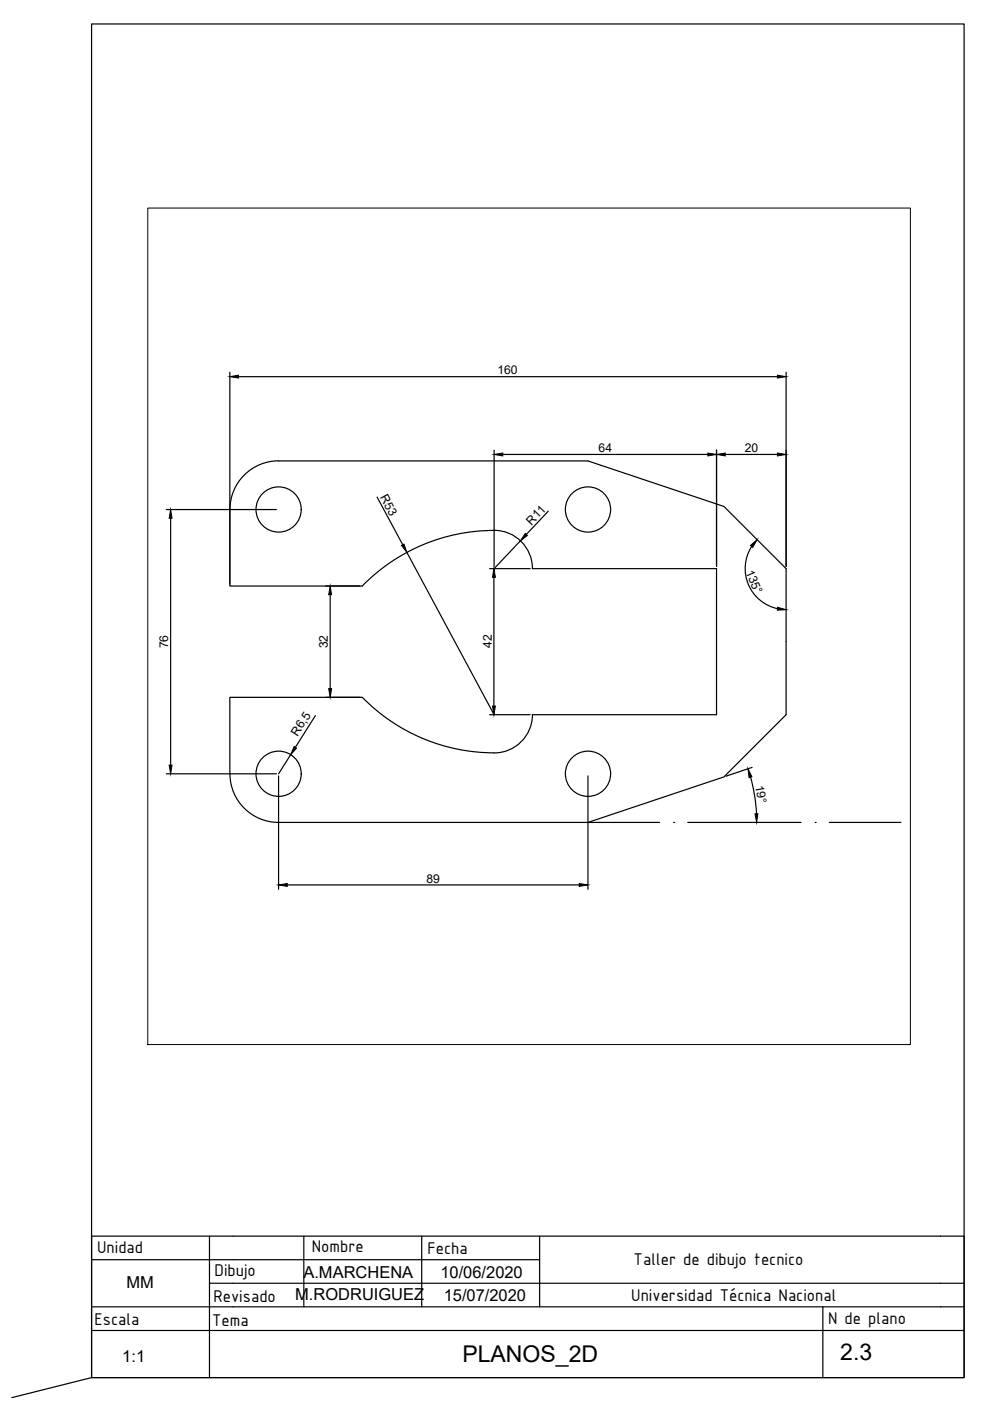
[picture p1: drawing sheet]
<svg xmlns="http://www.w3.org/2000/svg" width="210mm" height="297mm" viewBox="0 0 210 297" stroke-linecap="round" stroke-linejoin="round" font-family="sans-serif">
<!-- layer: 0 -->
<g fill="none" stroke="#000" stroke-width=".25">
<path d="M59.1 97.7h65.6l28.8 9.7 13.2 13.2v30.9l-13.2 13.2-28.8 9.7h-65.6a10.3 10.3 0 0 1-10.3-10.3M59.1 97.7a10.3 10.3 0 0 0-10.3 10.3M48.7 108v16.2h28.1M104.8 112.4a8.1 8.1 0 0 1 8.1 8.2M104.8 112.5a39.1 39.1 0 0 0-28 11.8M112.9 120.6h39v30.9h-39M76.8 147.8h-28.1v16.3M76.8 147.8a39.1 39.1 0 0 0 28 11.8M112.9 151.5a8.1 8.1 0 0 1-8.1 8.1M19.4 267.1h95M19.4 277.1h180M44.4 272.1h155"/>
<path d="M44.4 262.1v30M64.4 262.1v15M89.4 262.1v15M114.4 262.1v15M199.4 262.1h-180v30M19.4 282.1h180"/>
<circle cx="59.1" cy="108" r="4.8"/>
<circle cx="124.7" cy="108" r="4.8"/>
<circle cx="59.1" cy="164.1" r="4.8"/>
<circle cx="124.7" cy="164.1" r="4.8"/>
</g>
<!-- layer: Cotas -->
<g fill="none" stroke="#000" stroke-width=".25">
<path d="M48.7 78.9v44.9M50.6 79.9h114.2M166.7 78.9v41.2M104.8 95.4v24.7M106.6 96.4h43.5M151.9 95.4v24.7M153.8 96.4h11M35.2 108h23.4M36.2 109.9v52.3M80 105.4l5.4 10.1M86.3 117.1l18.5 34.4M110.3 114.7l-5.5 5.9"/>
<path d="M116.3 108.4l-4.7 4.9M159.4 115.8a8.7 8.7 0 0 0 5.5 13.2M69.1 124.2h7.2M70 126.1v19.9M103.8 120.6h8.6M104.7 122.4v27.3M66.9 151.7l-4.3 6.8M69.1 147.8h7.2M103.8 151.5h8.6M35.2 164.1h23.4M59.1 164.5v24.1M61.6 160l-2.5 4.1"/>
<path d="M124.7 164.5v24.1M159.1 164.8a35.8 35.8 0 0 1 1.3 7.7M159.5 162.7l-5.6 1.9M60.9 187.6h61.9M19.4 292.1v-287h185v287h-185l-16.9 4.2"/>
</g>
<g fill="#000" stroke="#000" stroke-width=".21">
<path d="M48.7 79.9l1.9-.4v.7zM164.8 79.5l1.9 .4-1.9 .3zM104.8 96.4l1.8-.3v.6zM150.1 96.1l1.8 .3-1.8 .3zM151.9 96.4l1.9-.3v.6zM164.8 96.1l1.9 .3-1.9 .3zM36.2 108l.3 1.9h-.6zM85.1 115.6l.5-.2 .7 1.7zM111.4 113.1l.4 .4-1.5 1.2zM159.1 115.7l1.4-1.3-.9 1.7zM70 124.2l.3 1.9h-.6zM104.7 120.6l.3 1.8h-.6z"/>
<path d="M164.9 128.8l1.8 .5-1.9 .1zM62.4 158.3l.5 .3-1.3 1.4zM69.7 146h.6l-.3 1.8zM104.4 149.7h.6l-.3 1.8zM35.9 162.2h.6l-.3 1.9zM158.6 163l.8 1.7-.6 .2zM160.1 172.6l.6-.1-.3 1.9zM59.1 187.6l1.8-.3v.6zM122.8 187.3l1.9 .3-1.9 .3z"/>
</g>
<!-- layer: Ocultas -->
<path d="M124.7 174.4h15.1M142.8 174.4h.1M145.8 174.4h24M172.8 174.4h.1M175.8 174.4h15.2" fill="none" stroke="#000" stroke-width=".25"/>
<!-- layer: CajetinLine -->
<path d="M174.5 277.1v15M199.4 272.1h5v20h-185M199.4 262.1h5v10M199.4 277.1h5M199.4 282.1h5" fill="none" stroke="#000" stroke-width=".25"/>
<!-- layer: Cotas -->
<path d="M31.3 44.1h161.7v177.4h-161.7z" fill="none" stroke="#000" stroke-width=".21"/>
<g font-size="4.9">
<text x="98" y="288.7">PLANOS_2D</text>
<text x="178.2" y="288.4">2.3</text>
</g>
<g font-size="3.9">
<text x="20.6" y="265.7">Unidad</text>
<text x="66.1" y="265.5">Nombre</text>
<text x="90.7" y="265.8">Fecha</text>
<text x="134.4" y="268.2">Taller de dibujo tecnico</text>
<text x="45.2" y="275.9">Revisado</text>
<text x="45.5" y="270.6">Dibujo</text>
<text x="133.8" y="275.8">Universidad Técnica Nacional</text>
<text x="20.1" y="281">Escala</text>
<text x="45" y="281.2">Tema</text>
<text x="175.6" y="280.8">N de plano</text>
</g>
<g font-size="3.5">
<text x="26.8" y="273.1">MM</text>
<text x="62.6" y="275.7">M.RODRUIGUEZ</text>
<text x="64.3" y="271">A.MARCHENA</text>
<text x="93.4" y="271">10/06/2020</text>
<text x="94.1" y="275.8">15/07/2020</text>
<text x="25.9" y="288.7">1:1</text>
</g>
<g font-size="2.6">
<text x="105.5" y="79.4">160</text>
<text x="126.9" y="95.9">64</text>
<text x="157.9" y="95.9">20</text>
<text x="80.5" y="105.4" transform="rotate(62 80.5 105.4)">R53</text>
<text x="112.7" y="111.5" transform="rotate(-47 112.7 111.5)">R11</text>
<text x="158.1" y="121.2" transform="rotate(68 158.1 121.2)">135°</text>
<text x="35.7" y="137.5" transform="rotate(-90 35.7 137.5)">76</text>
<text x="69.5" y="137.5" transform="rotate(-90 69.5 137.5)">32</text>
<text x="104.3" y="137.4" transform="rotate(-90 104.3 137.4)">42</text>
<text x="63.1" y="156.2" transform="rotate(-57 63.1 156.2)">R6,5</text>
<text x="160.1" y="166.6" transform="rotate(81 160.1 166.6)">19°</text>
<text x="90.4" y="187.1">89</text>
</g>
</svg>
